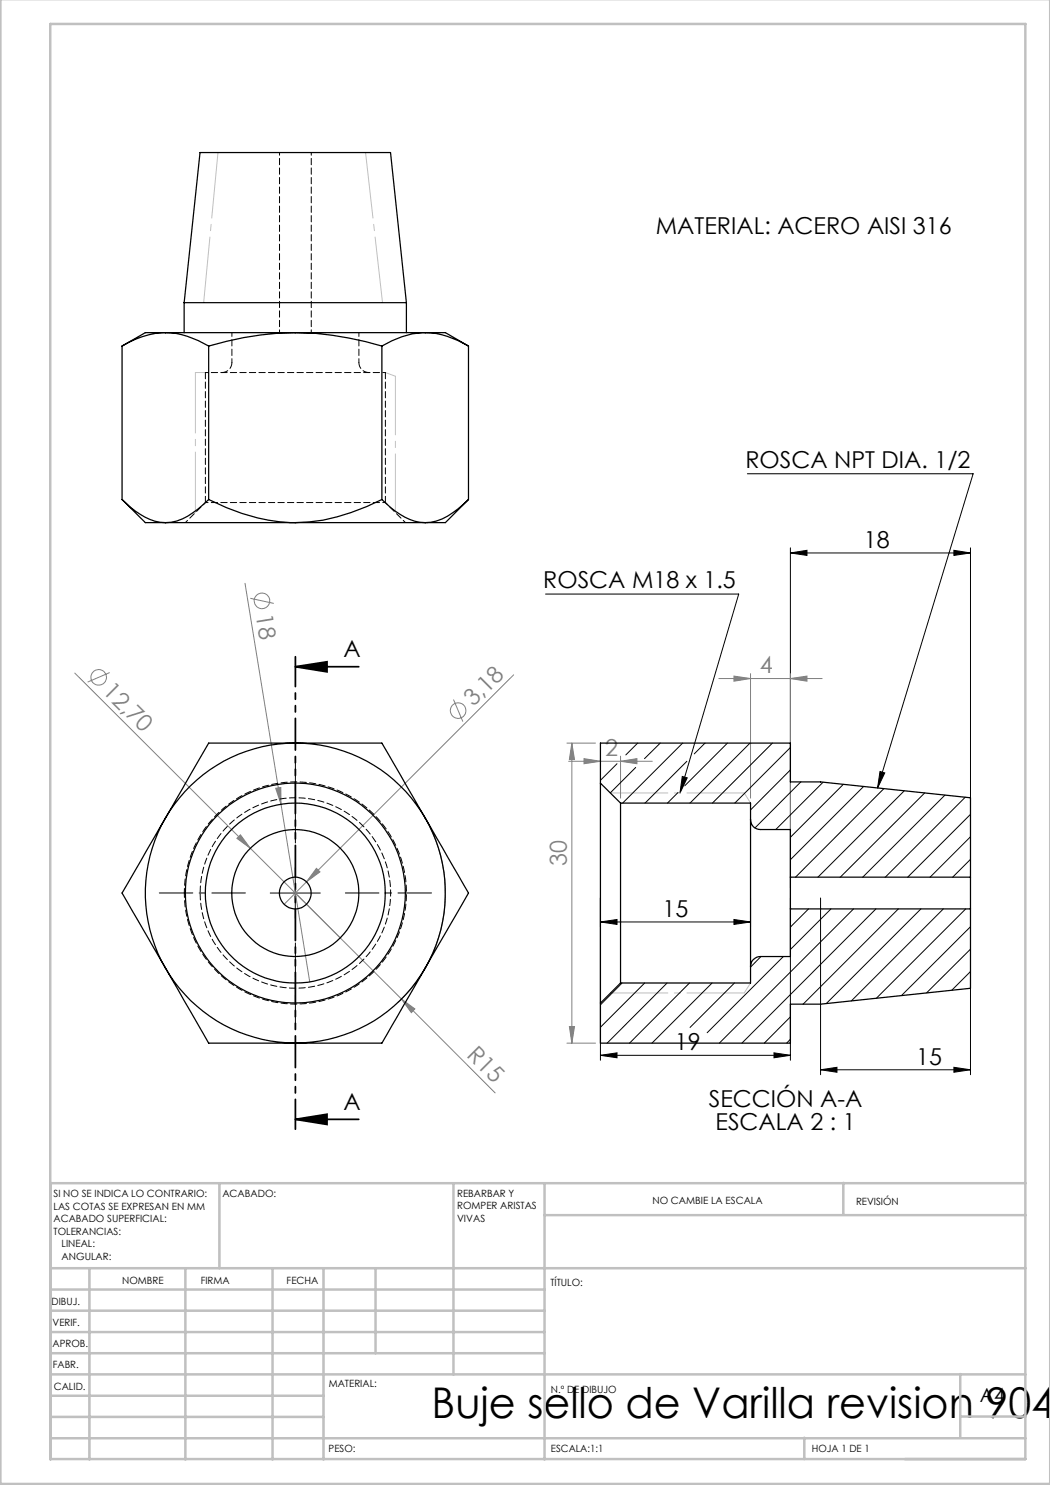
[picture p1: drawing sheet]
<svg xmlns="http://www.w3.org/2000/svg" width="210mm" height="297mm" viewBox="0 0 210 297" stroke-linecap="round" stroke-linejoin="round" font-family="sans-serif">
<g fill="none" stroke="#808080" stroke-width=".2">
<path d="M49 116.7l7.2 44.1M50.1 119.7l4.7 1M15 134.6l53.1 53M21.9 134.5l-4.4 1.9M90.7 139.9l1.9 4.4M102.7 135l-41.4 41.4M143.8 135.7h20.6M146.8 135.2l3.3 .5-3.3 .5zM150.1 134.7v24.9M158.1 135.7l3.3-.5v1zM158.1 134.7v46.1M55.1 157.7l1.1-.2v3.3z"/>
<path d="M113.4 148.6h5.7M113.7 152.3h16.8M114.4 148.6v60M114.4 148.6l.5 3.3h-1zM116.8 151.7l3.3 .6-3.3 .4zM124.1 152.3l3.3-.6v1zM124.1 151.2v8.4M47.4 167.7l.7-.7 2 2.6zM56.2 160.8l5.7 35.6M59.1 178.6l21.2 21.2M61.3 176.4l-4.5 4.5M63.3 173.7l.7 .7-2.7 2z"/>
<path d="M85.5 164.5a30 30 0 0 1-5.9 36M80.3 199.8l2.7 2-.7 .7zM80.3 199.8l18.7 18.8M113.4 208.6h5.7M113.9 205.3h1l-.5 3.3z"/>
<circle cx="19.7" cy="135.5" r="1.56"/>
<circle cx="52.4" cy="120.2" r="1.55"/>
<circle cx="91.6" cy="142.1" r="1.56"/>
</g>
<g fill="none" stroke="#000" stroke-width=".2">
<path d="M149.5 94.8h45.1l-19.1 62.8M109.1 118.8h38.6l-11.7 39.8M158.1 110.6l3.3-.5v1zM158.1 109.6v68M158.1 110.6h36M190.8 110.1l3.3 .5-3.3 .5zM194.1 109.6v68M136.5 155.3l.9 .3-1.4 3zM176 154.3l1 .3-1.5 3zM54 178.6h10.1M59.1 173.6v10M120.1 179.6v32.5"/>
<path d="M150.1 179.6v5.8M158.1 179.6v32.5M164.1 179.6v35.3M194.1 179.6v35.3M120.1 184.4l3.3-.5v1zM120.1 184.4h30M146.8 183.9l3.3 .5-3.3 .5zM120.1 211.1l3.3-.5v1zM120.1 211.1h38M154.8 210.6l3.3 .5-3.3 .5zM164.1 214l3.3-.5v1zM164.1 214h30"/>
<path d="M190.8 213.5l3.3 .5-3.3 .5z"/>
</g>
<path d="M59.1 133.3h12.7M59.1 133.3l6.3-.9v2zM59.1 223.9h12.7M59.1 223.9l6.3-1.1v2.1z" fill="none" stroke="#000" stroke-width=".35"/>
<path d="M49.1 178.6h-17.2M59.1 168.6v-17.2M69.1 178.6h17.2M59.1 188.6v17.2" fill="none" stroke="#000" stroke-width=".2" stroke-dasharray="15.2 1.3 1.3 1.3" stroke-dashoffset="8.5"/>
<path d="M59.1 131.3v94.5" fill="none" stroke="#000" stroke-width=".35" stroke-dasharray="6.3 1.3 1.3 1.3 1.3 1.3" stroke-dashoffset=".4"/>
<path d="M122.1 158.6h26.7M122.1 198.6h26.7" fill="none" stroke="#c0c0c0" stroke-width=".2" stroke-dasharray="15.2 1.3 1.3 1.3" stroke-dashoffset="3.8"/>
<path d="M39.1 74.5h2M79.1 75.2l-2-.7M148.8 158.6l1.3 2M148.8 198.6l1.3-2" fill="none" stroke="#c0c0c0" stroke-width=".2" stroke-dasharray="15.2 1.3 1.3 1.3"/>
<path d="M73.1 30.5l3.4 30" fill="none" stroke="#c0c0c0" stroke-width=".2" stroke-dasharray="15.2 1.3 1.3 1.3" stroke-dashoffset="2"/>
<path d="M43.6 30.5l-2.9 30" fill="none" stroke="#c0c0c0" stroke-width=".2" stroke-dasharray="15.2 1.3 1.3 1.3" stroke-dashoffset="2.1"/>
<path d="M79.1 102.5v-27.3" fill="none" stroke="#c0c0c0" stroke-width=".2" stroke-dasharray="15.2 1.3 1.3 1.3" stroke-dashoffset="3.5"/>
<path d="M39.1 102.5v-28" fill="none" stroke="#c0c0c0" stroke-width=".2" stroke-dasharray="15.2 1.3 1.3 1.3" stroke-dashoffset="3.1"/>
<g fill="none" stroke="#c0c0c0" stroke-width=".5">
<path d="M.1 -.1v296.9h209.9v-296.9M10.1 4.8h195v287h-195zM43.9 236.6v17M90.7 236.6v38.3M108.9 236.6v55.3M168.7 236.6v6.3M205.1 236.6h-195v55.3M10.1 253.6h195M10.1 257.9h98.8M17.9 253.6v38.3M37.1 253.6v38.3M54.5 253.6v38.3"/>
<path d="M64.7 253.6v38.3M75.1 253.6v17M108.9 243h96.2M10.1 270.6h98.8M10.1 266.4h98.8M10.1 262.1h98.8M10.1 279.1h54.6M10.1 274.9h195M192.1 274.8v12.7M10.1 287.7h195M10.1 283.4h54.6M160.9 287.5v4.3"/>
<path d="M192.1 283.3h13"/>
</g>
<g fill="#000">
<path d="M190.8 110.1l3.3 .5-3.3 .5zM158.1 110.6l3.3-.5v1z"/>
<path d="M59.1 133.3l6.3-.9v2zM59.1 223.9l6.3-1.1v2.1z"/>
<path d="M176 154.3l1 .3-1.5 3zM136.5 155.3l.9 .3-1.4 3z"/>
<path d="M120.1 184.4l3.3-.5v1zM146.8 183.9l3.3 .5-3.3 .5z"/>
<path d="M120.1 211.1l3.3-.5v1zM154.8 210.6l3.3 .5-3.3 .5zM164.1 214l3.3-.5v1zM190.8 213.5l3.3 .5-3.3 .5z"/>
</g>
<g fill="#808080">
<path d="M55.1 157.7l1.1-.2v3.3z"/>
<path d="M47.4 167.7l.7-.7 2 2.6z"/>
<path d="M63.3 173.7l.7 .7-2.7 2z"/>
<path d="M80.3 199.8l2.7 2-.7 .7z"/>
<path d="M124.1 152.3l3.3-.6v1zM116.8 151.7l3.3 .6-3.3 .4z"/>
<path d="M146.8 135.2l3.3 .5-3.3 .5zM158.1 135.7l3.3-.5v1z"/>
<path d="M114.4 148.6l.5 3.3h-1zM113.9 205.3h1l-.5 3.3z"/>
</g>
<g fill="none" stroke="#000" stroke-width=".25">
<path d="M24.4 69.2v30.7M33.1 66.5a16.7 16.7 0 0 1 8.6 2.7M33.1 66.5h26M33.1 66.5a16.9 16.9 0 0 0-8.7 2.7M33.1 66.5h-4l-4.7 2.7M36.8 60.5l3.2-30h38.1l3.2 30M36.8 60.5h44.5M36.8 60.5v6M41.7 69.2v30.7M59.1 66.5a61.4 61.4 0 0 0-17.4 2.7M59.1 66.5a61.3 61.3 0 0 1 17.3 2.7M59.1 66.5h26"/>
<path d="M76.4 69.2v30.7M81.3 60.5v6M85.1 66.5a15.9 15.9 0 0 0-8.7 2.7M85.1 66.5a16.7 16.7 0 0 1 8.6 2.7M85.1 66.5h4l4.6 2.7M93.7 69.2v30.7M24.4 99.9a14.9 14.9 0 0 0 7.6 4.6h1.1M24.4 99.9l4.7 4.6h4M41.7 99.9a38.4 38.4 0 0 0 17.4 4.6M41.7 99.9a17.4 17.4 0 0 1-6.4 4.3l-2.2 .3M76.4 99.9a39 39 0 0 1-17.3 4.6M76.4 99.9a14.9 14.9 0 0 0 7.6 4.6h1.1"/>
<path d="M93.7 99.9a17.2 17.2 0 0 1-6.4 4.3l-2.2 .3M93.7 99.9l-4.6 4.6h-4M33.1 104.5h26M59.1 104.5h26M59.1 148.6h17.3l8.7 15M59.1 148.6a29.9 29.9 0 0 1 26 15M59.1 148.6a29.8 29.8 0 0 0-26 15M59.1 148.6h-17.4l-8.6 15M120.1 156.6v44M120.1 156.6v-8h38v7.8h6l30 3.2v15.8M120.1 156.6l4 4M33.1 163.6a29.9 29.9 0 0 0 0 30"/>
<path d="M33.1 163.6l-8.7 15 8.7 15M85.1 163.6a30.1 30.1 0 0 1 0 30M85.1 163.6l8.6 15-8.6 15M124.1 160.6v36M124.1 160.6h26v3.3M150.1 163.9a1.93 1.93 0 0 0 2 2h6v9.5M150.1 163.9v29.4M158.1 175.4v6.4M158.1 175.4h36M194.1 175.4v6.4M33.1 193.6a29.9 29.9 0 0 0 26 15M33.1 193.6l8.6 15h17.4"/>
<path d="M85.1 193.6l-8.7 15h-17.3M85.1 193.6a29.9 29.9 0 0 1-26 15M124.1 196.6l-4 4M150.1 193.3v3.3h-26M158.1 181.8v9.5h-6a1.99 1.99 0 0 0-2 2M158.1 181.8h36M194.1 181.8v15.9l-30 3.1h-6v7.8h-38v-8"/>
<circle cx="59" cy="178.6" r="18"/>
<circle cx="59.1" cy="178.6" r="3.2"/>
<circle cx="59.1" cy="178.6" r="12.7"/>
<circle cx="59.1" cy="178.6" r="22"/>
</g>
<path d="M36.9 178.6a22.2 22.2 0 0 0 32.9 19.5 22.2 22.2 0 0 0 1.2-38.3 22.2 22.2 0 0 0-34.1 17.4v1.4" fill="none" stroke="#000" stroke-width=".2" stroke-dasharray="1.3 .6" stroke-dashoffset=".4"/>
<path d="M40 178.6a19 19 0 0 0 28.2 16.7 19 19 0 0 0 1.1-32.8 19 19 0 0 0-29.2 14.8l-.1 1.3" fill="none" stroke="#000" stroke-width=".2" stroke-dasharray="1.3 .6" stroke-dashoffset="-.1"/>
<path d="M55.9 30.5v36M62.3 66.5v-36M77.1 74.5h-36M41.1 100.5l-4 4M77.1 100.5h-36M81.1 104.5l-4-4" fill="none" stroke="#000" stroke-width=".2" stroke-dasharray="1.3 .6" stroke-dashoffset=".7"/>
<path d="M41.1 74.5v26M46.4 72.5a2 2 0 0 1-2 2M73.8 74.5a2 2 0 0 1-2-2M77.1 100.5v-26" fill="none" stroke="#000" stroke-width=".2" stroke-dasharray="1.3 .6"/>
<path d="M46.4 66.5v6M71.8 72.5v-6" fill="none" stroke="#000" stroke-width=".2" stroke-dasharray="1.3 .6" stroke-dashoffset=".5"/>
<g fill="none" stroke="#000" stroke-width=".2">
<path d="M123.4 152.7l-3.3 3.4M127.1 153.5l-5 5.1M127.5 148.6l-2.3 2.4M132 148.6l-3.1 3.1M135.6 158.5l-2.1 2.1M136.5 148.6l-12 12M137.4 152.3l-8.4 8.3M141 148.6l-2.1 2.2M145.5 148.6l-8.6 8.6M150 148.6l-12 12M154.5 148.6l-12 12M158.1 149.5l-11.1 11.1"/>
<path d="M158.1 154l-8 8M160.2 156.4l-9.2 9.2M164.6 156.5l-9.4 9.4M168.7 156.9l-10.6 10.6M172.7 157.3l-14.6 14.6M176.8 157.7l-17.7 17.7M180.9 158.1l-17.3 17.3M184.9 158.6l-16.8 16.8M189 159l-16.5 16.4M193 159.5l-15.9 15.9M194.1 162.9l-12.6 12.5M194.1 167.4l-8.1 8"/>
<path d="M194.1 171.9l-3.6 3.5M124.4 196.6l-4.3 4.4M128.9 196.6l-8.8 8.9M133.4 196.6l-12 12M137.9 196.6l-12 12M142.4 196.6l-12 12M146.9 196.6l-8.9 8.9M152.2 191.3l-2.1 2.1M156.7 191.3l-15.3 15.2M161.7 181.8l-3.6 3.6M166.2 181.8l-8.1 8.1M170.7 181.8l-26.8 26.8"/>
<path d="M175.2 181.8l-26.8 26.8M179.7 181.8l-19.1 19M184.2 181.8l-19 18.9M188.7 181.8l-18.4 18.4M193.1 181.8l-17.8 17.8M194.1 185.3l-13.8 13.8M194.1 189.8l-8.8 8.8M194.1 194.3l-3.7 3.7M158.1 203.4l-5.2 5.2M158.1 207.9l-.8 .7"/>
</g>
<text font-size="8.5" x="86.3" y="283.5">Buje sello de Varilla revision 9042</text>
<g font-size="4.7">
<text x="131.2" y="46.8">MATERIAL: ACERO AISI 316</text>
<text x="149.1" y="93.7">ROSCA NPT DIA. 1/2</text>
<text x="172.8" y="109.6">18</text>
<text x="108.7" y="117.7">ROSCA M18 x 1.5</text>
<text x="68.7" y="131.4">A</text>
<text x="132.5" y="183.4">15</text>
<text x="135" y="210">19</text>
<text x="183.2" y="212.9">15</text>
<text x="68.7" y="221.9">A</text>
<text x="141.8" y="221.5">SECCIÓN A-A</text>
<text x="143.1" y="226">ESCALA 2 : 1</text>
</g>
<g font-size="4.7" fill="#808080">
<text x="51.1" y="123" transform="rotate(81 51.1 123)">18</text>
<text x="152" y="134.7">4</text>
<text x="20.4" y="138.5" transform="rotate(45 20.4 138.5)">12,70</text>
<text x="94.7" y="141.5" transform="rotate(-45 94.7 141.5)">3,18</text>
<text x="121.1" y="151.2">2</text>
<text x="113.4" y="173.2" transform="rotate(-90 113.4 173.2)">30</text>
<text x="93.2" y="211.3" transform="rotate(45 93.2 211.3)">R15</text>
</g>
<text font-size="3.9" x="196" y="280.4">A4</text>
<g font-size="2">
<text x="10.7" y="239.5">SI NO SE INDICA LO CONTRARIO:</text>
<text x="44.5" y="239.5">ACABADO:</text>
<text x="91.4" y="239.4">REBARBAR Y</text>
<text x="10.7" y="242">LAS COTAS SE EXPRESAN EN MM</text>
<text x="10.7" y="244.5">ACABADO SUPERFICIAL:</text>
<text x="91.4" y="241.9">ROMPER ARISTAS</text>
<text x="91.4" y="244.4">VIVAS</text>
<text x="130.5" y="240.8">NO CAMBIE LA ESCALA</text>
<text x="171.2" y="241">REVISIÓN</text>
<text x="10.7" y="247">TOLERANCIAS:</text>
<text x="12.3" y="249.5">LINEAL:</text>
<text x="12.3" y="252">ANGULAR:</text>
<text x="24.4" y="256.9">NOMBRE</text>
<text x="40.1" y="256.8">FIRMA</text>
<text x="57.3" y="256.8">FECHA</text>
<text x="110.1" y="257.1">TÍTULO:</text>
<text x="10.3" y="260.9">DIBUJ.</text>
<text x="10.5" y="269.3">APROB.</text>
<text x="10.5" y="265.2">VERIF.</text>
<text x="10.6" y="273.6">FABR.</text>
<text x="10.8" y="278">CALID.</text>
<text x="65.8" y="277.4">MATERIAL:</text>
<text x="110.2" y="278.5">N.º DE DIBUJO</text>
<text x="65.7" y="290.4">PESO:</text>
<text x="110.2" y="290.5">ESCALA:1:1</text>
<text x="162.4" y="290.4">HOJA 1 DE 1</text>
</g>
</svg>
